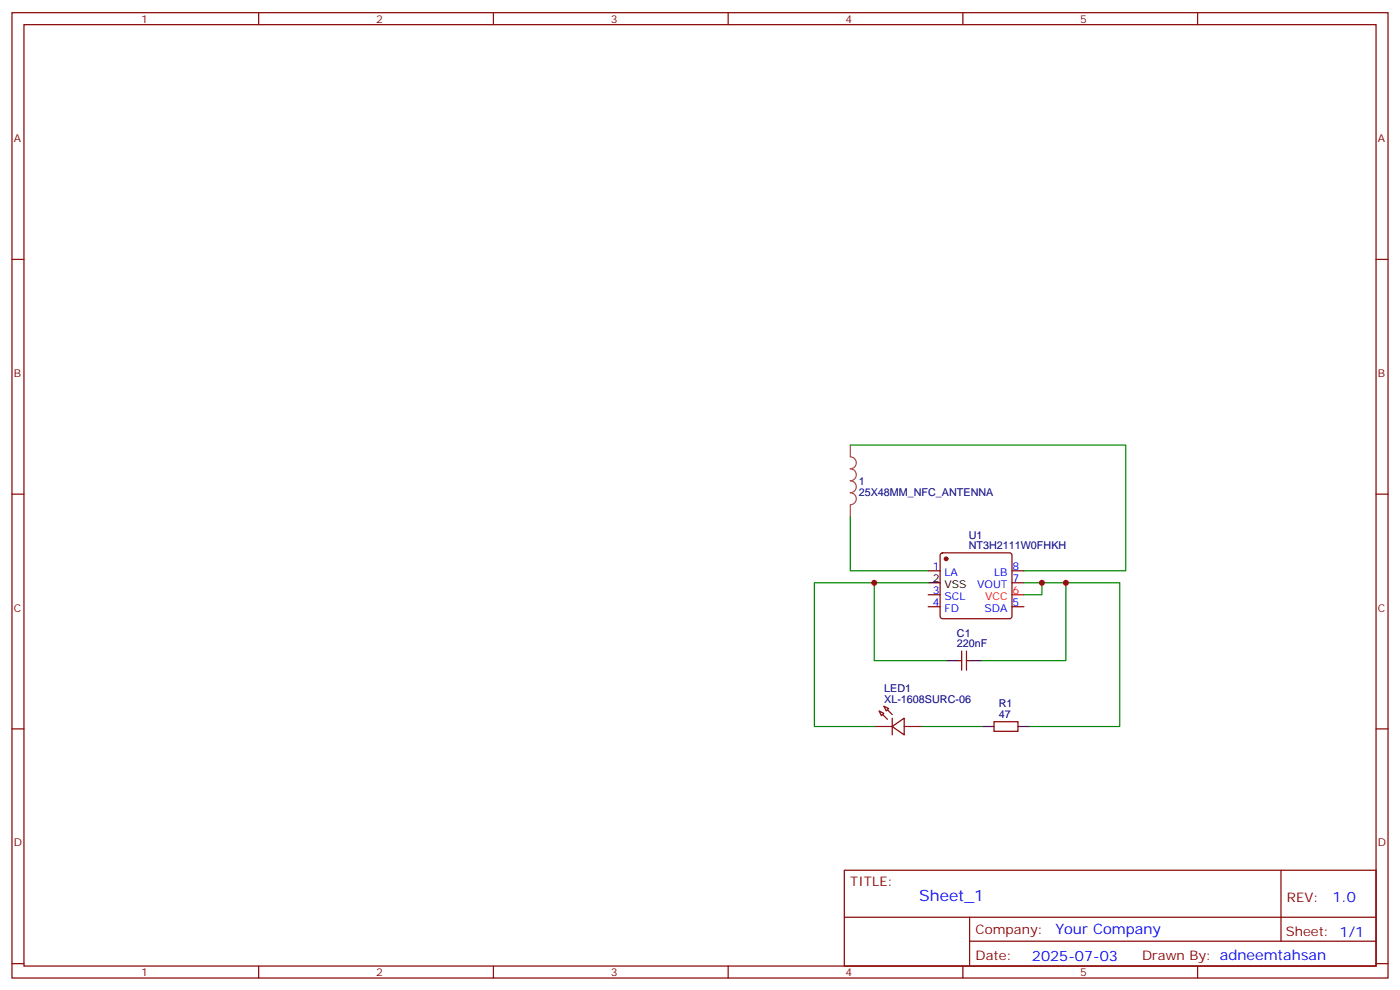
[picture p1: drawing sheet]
<svg xmlns="http://www.w3.org/2000/svg" width="412mm" height="292mm" viewBox="0 0 412 292" stroke-linecap="round" stroke-linejoin="round" font-family="sans-serif">
<g fill="none" stroke="#870000" stroke-width=".35">
<path d="M3.5 3.7h405.4v284.4h-405.4zM7.1 7.3h398.2v277.3h-398.2zM76.2 3.7v3.6M145.3 3.7v3.6M214.5 3.7v3.6M283.6 3.7v3.6M352.8 3.7v3.6M3.5 76.4h3.6M405.3 76.4h3.6M3.5 145.6h3.6M405.3 145.6h3.6M273.4 168.1h3.5"/>
<path d="M273.4 178.7h3.5M273.4 175.2h3.5M277.2 163l.4-.2h19.8l.5 .2 .2 .5v18l-.2 .5-.5 .2h-19.8l-.5-.2-.2-.5v-18zM298.1 168.1h3.5M298.1 171.7h3.5M298.1 178.7h3.5M282.2 194.6h1.1M283.3 191.8v5.6M284.7 191.8v5.6M284.7 194.6h1.1M3.5 214.7h3.6M257.5 214h5.3"/>
<path d="M258.9 209.4l1.4 .7-.7 .7zM260.3 208l1.5 .7-.7 .7zM262.8 214l3.5-2.5v5zM262.8 211.5v5M266.3 214h5.3M292.8 212.6h7.1v2.8h-7.1zM405.3 214.7h3.6M248.7 256.3h156.6v28.3h-156.6zM377.3 256.4v20.8M248.7 270.2h156.5M285.6 277.2h119.6M285.6 270.2v14.1"/>
<path d="M3.5 283.8h3.6M76.2 284.6v3.5M145.3 284.6v3.5M214.5 284.6v3.5M283.6 284.6v3.5M352.8 284.6v3.5M405.3 283.8h3.6"/>
</g>
<path d="M298.1 175.2h3.5" fill="none" stroke="#f00" stroke-width=".35"/>
<path d="M273.4 171.7h3.5M278.7 194.6h3.5M285.8 194.6h3.5M289.3 214h3.5M299.9 214h3.5" fill="none" stroke="#000" stroke-width=".35"/>
<g fill="#870000" stroke="#870000" stroke-width=".35">
<path d="M260 210.5l1.4 1.4z"/>
<path d="M261.4 209.1l1.4 1.4z"/>
<circle cx="278.7" cy="164.6" r=".53"/>
</g>
<path d="M250.5 131.1v3.5a1.76 1.76 0 0 1 1.7 1.7 1.76 1.76 0 0 1-1.7 1.8 1.76 1.76 0 0 1 1.7 1.8 1.76 1.76 0 0 1-1.7 1.7 1.76 1.76 0 0 1 1.7 1.8 1.76 1.76 0 0 1-1.7 1.7 1.76 1.76 0 0 1 1.7 1.8 1.76 1.76 0 0 1-1.7 1.8M250.5 148.8v3.5" fill="none" stroke="#a64a4a" stroke-width=".35"/>
<path d="M250.5 131.1h81.1v37h-30M250.5 152.3v15.8h22.9M257.5 171.7v22.9h21.2M273.4 171.7h-33.5v42.3h17.6M301.6 171.7h28.2v42.3h-26.4M306.9 171.7v3.5h-5.3M314 171.7v22.9h-24.7M271.6 214h17.7" fill="none" stroke="#008700" stroke-width=".35"/>
<g fill="#c00">
<circle cx="314" cy="171.7" r=".88"/>
<circle cx="257.5" cy="171.7" r=".88"/>
<circle cx="306.9" cy="171.7" r=".88"/>
</g>
<text font-size="4.6" fill="#00f" x="270.8" y="265.4">Sheet_1</text>
<g font-size="4.2" fill="#00f">
<text x="392.5" y="265.6">1.0</text>
<text x="310.9" y="275.2">Your Company</text>
<text x="304" y="283">2025-07-03</text>
</g>
<g font-size="3.9" fill="#800">
<text x="250.5" y="260.9">TITLE:</text>
<text x="379.1" y="265.6">REV:</text>
<text x="287.4" y="275.1">Company:</text>
<text x="378.7" y="275.7">Sheet: 1/1</text>
<text x="287.4" y="282.8">Date:</text>
<text x="336.4" y="282.9">Drawn By: adneemtahsan</text>
</g>
<g font-size="3.2" fill="#800">
<text x="41.6" y="6.7">1</text>
<text x="110.8" y="6.7">2</text>
<text x="179.9" y="6.7">3</text>
<text x="249.1" y="6.7">4</text>
<text x="318.2" y="6.7">5</text>
<text x="4.1" y="41.8">A</text>
<text x="405.9" y="41.8">A</text>
<text x="4.1" y="111">B</text>
<text x="405.9" y="111">B</text>
<text x="4.1" y="180.1">C</text>
<text x="405.9" y="180.1">C</text>
<text x="4.1" y="249.3">D</text>
<text x="405.9" y="249.3">D</text>
<text x="41.6" y="287.5">1</text>
<text x="110.8" y="287.5">2</text>
<text x="179.9" y="287.5">3</text>
<text x="249.1" y="287.5">4</text>
<text x="318.2" y="287.5">5</text>
</g>
<g font-size="3.2" fill="#000080">
<text x="252.9" y="142.8">1</text>
<text x="252.9" y="146">25X48MM_NFC_ANTENNA</text>
<text x="285.3" y="161.8">NT3H2111W0FHKH</text>
<text x="285.3" y="158.7">U1</text>
<text x="281.9" y="190.7">220nF</text>
<text x="281.9" y="187.5">C1</text>
<text x="260.5" y="203.8">LED1</text>
<text x="260.5" y="206.9">XL-1608SURC-06</text>
<text x="294.2" y="208.3">R1</text>
<text x="294.2" y="211.5">47</text>
</g>
<g font-size="3.2" fill="#00f">
<text x="274.7" y="167.8">1</text>
<text x="298.3" y="167.8">8</text>
<text x="278.2" y="169.5">LA</text>
<text x="287.8" y="173.1">VOUT</text>
<text x="292.9" y="169.5">LB</text>
<text x="298.3" y="171.3">7</text>
<text x="274.7" y="178.4">4</text>
<text x="274.7" y="174.8">3</text>
<text x="278.2" y="176.6">SCL</text>
<text x="298.3" y="178.4">5</text>
<text x="278.2" y="180.1">FD</text>
<text x="290" y="180.1">SDA</text>
</g>
<g font-size="3.2">
<text x="274.7" y="171.3">2</text>
<text x="278.2" y="173.1">VSS</text>
</g>
<g font-size="3.2" fill="#f00">
<text x="290.2" y="176.6">VCC</text>
<text x="298.3" y="174.8">6</text>
</g>
</svg>
